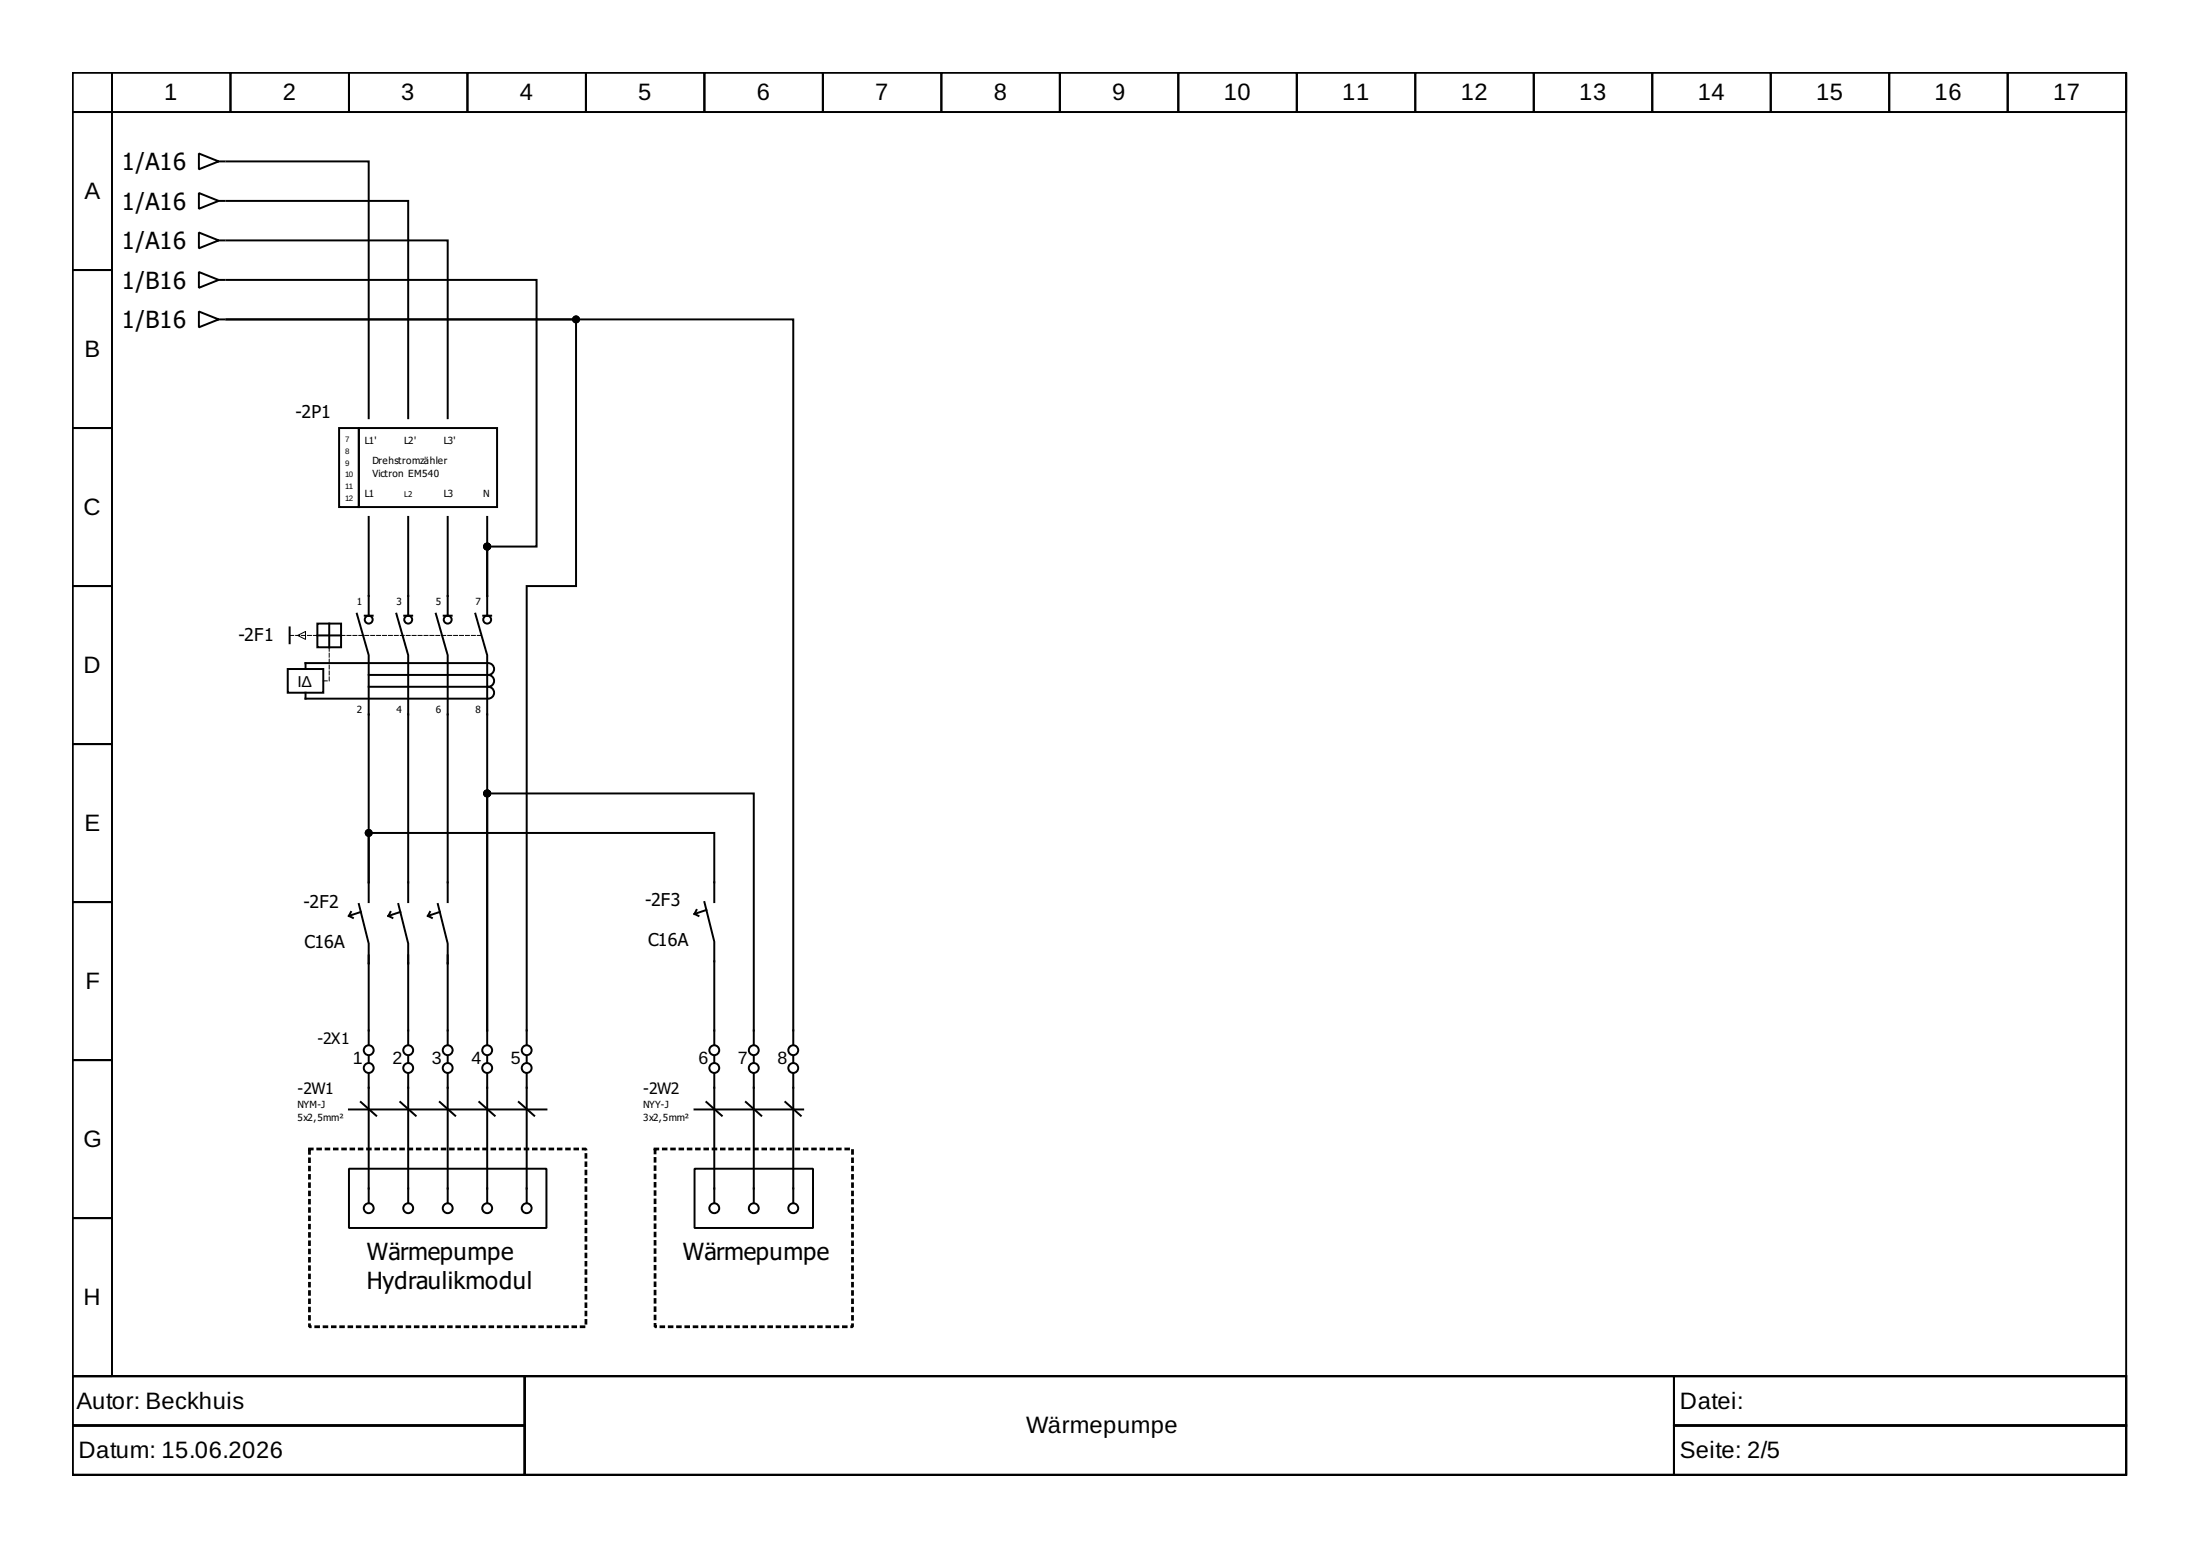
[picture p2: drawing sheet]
<svg xmlns="http://www.w3.org/2000/svg" width="297mm" height="210mm" viewBox="0 0 297 210" stroke-linecap="round" stroke-linejoin="round" font-family="sans-serif">
<g fill="none" stroke="#000" stroke-width=".27">
<path d="M9.8 9.8h277.3v176h-277.3zM9.8 9.8h5.3v5.3h-5.3zM9.8 15.1h5.3v21.4h-5.3zM15.1 9.8h16v5.3h-16zM31.1 9.8h16v5.3h-16zM47.1 9.8h16v5.3h-16zM63.1 9.8h16v5.3h-16zM79.1 9.8h16v5.3h-16zM95.1 9.8h16v5.3h-16zM111.1 9.8h16v5.3h-16zM127.1 9.8h16v5.3h-16zM143.1 9.8h16v5.3h-16z"/>
<path d="M159.1 9.8h16v5.3h-16zM175.1 9.8h16v5.3h-16zM191.1 9.8h16v5.3h-16zM207.1 9.8h16v5.3h-16zM223.1 9.8h16v5.3h-16zM239.1 9.8h16v5.3h-16zM255.1 9.8h16v5.3h-16zM271.1 9.8h16v5.3h-16zM9.8 36.5h5.3v21.3h-5.3zM26.9 36.7l2.6 1.1-2.6 1.1zM26.9 31.4l2.6 1.1-2.6 1zM26.9 20.7l2.6 1.1-2.6 1.1z"/>
<path d="M26.9 26.1l2.6 1-2.6 1.1zM29.5 37.8h.8M29.5 32.5h.8M29.5 21.8h.8M29.5 27.1h.8M30.6 37.8h41.8v36h-6.6v6.6M30.6 27.1h24.5v29.3M30.6 32.5h29.8v23.9M30.6 21.8h19.2v34.6M9.8 57.8h5.3v21.3h-5.3zM26.9 42.1l2.6 1-2.6 1.1zM29.5 43.1h.8"/>
<path d="M45.8 57.8h2.6v10.6h-2.6zM48.4 57.8h18.7v10.6h-18.7zM9.8 79.1h5.3v21.3h-5.3zM49.8 69.8v13.3M55.1 69.8v13.3M60.4 69.8v13.3M65.8 69.8v10.6M38.9 90.3h4.7v3.2h-4.7zM39.1 84.7v2.1M41.3 93.5v.8h24.5M42.9 84.2h3.1v3.2h-3.1zM42.9 85.8h3.1"/>
<path d="M44.4 84.2v3.2M48.2 82.8l1.6 5.6v30.7M49.2 83.1h1.1M49.8 91.1h16M49.8 92.7h16M53.5 82.8l1.6 5.6v33.4M54.6 83.1h1M58.8 82.8l1.6 5.6v33.4M59.9 83.1h1.1M64.2 82.8l1.6 5.6v50.7M65.2 83.1h1.1M65.8 80.4v2.7"/>
<path d="M65.8 89.5h-24.5v.8M65.9 89.5a.8 .8 0 0 1 .8 .8 .8 .8 0 0 1-.8 .8 .8 .8 0 0 1 .8 .8 .8 .8 0 0 1-.8 .8 .8 .8 0 0 1 .8 .8 .8 .8 0 0 1-.8 .8M9.8 100.4h5.3v21.4h-5.3zM49.8 119.1v2.7M49.8 119.1v-6.7h46.6v9.4M9.8 121.8h5.3v21.3h-5.3zM47.1 123.6l.5 .3M47.4 123.1l-.3 .5M48.4 122l1.4 5.4v2.6M48.7 123.1l-1.6 .5M49.8 129v1M49.8 130v11"/>
<path d="M52.4 123.6l.6 .3M52.7 123.1l-.3 .5M53.8 122l1.3 5.4v2.6M54 123.1l-1.6 .5M55.1 129v1M55.1 130v11M57.8 123.6l.5 .3M58 123.1l-.2 .5M59.1 122l1.3 5.4v2.6M59.4 123.1l-1.6 .5M60.4 129v1M60.4 130v11"/>
<path d="M65.8 139.1v1.9M65.8 139.1v-32h36v33.9M93.8 123.4l.5 .2M94 122.8l-.2 .6M95.1 121.8l1.3 5.3v13.9M95.4 122.8l-1.6 .6M9.8 143.1h5.3v21.3h-5.3zM47.1 157.8h26.7v8h-26.7zM47.1 149.8h26.7M48.7 148.8l2.1 1.8M49.8 145v17.3M49.8 142.6v.8"/>
<path d="M54 148.8l2.1 1.8M55.1 145v17.3M55.1 142.6v.8M59.4 148.8l2.1 1.8M60.4 145v17.3M60.4 142.6v.8M64.7 148.8l2.1 1.8M65.8 145v17.3M65.8 142.6v.8M70 148.8l2.1 1.8M71.1 141v-61.9h6.7v-36h-47.2h76.5v97.9M71.1 145v17.3"/>
<path d="M71.1 142.6v.8M93.8 157.8h16v8h-16zM93.8 149.8h14.6M95.4 148.8l2.1 1.8M96.4 145v17.3M96.4 142.6v.8M100.7 148.8l2.1 1.8M101.8 145v17.3M101.8 142.6v.8M106 148.8l2.1 1.8M107.1 145v17.3M107.1 142.6v.8"/>
<path d="M9.8 164.4h5.3v21.4h-5.3zM9.8 185.8h277.3v13.3h-277.3zM9.8 185.8h61v6.6h-61zM9.8 192.4h61v6.7h-61zM70.8 185.8h155.2v13.3h-155.2zM226 185.8h61.1v6.6h-61.1zM226 192.4h61.1v6.7h-61.1z"/>
<circle cx="49.8" cy="83.6" r=".53"/>
<circle cx="55.1" cy="83.6" r=".53"/>
<circle cx="60.4" cy="83.6" r=".53"/>
<circle cx="65.8" cy="83.6" r=".53"/>
<circle cx="49.8" cy="141.8" r=".67"/>
<circle cx="49.8" cy="144.2" r=".67"/>
<circle cx="55.1" cy="141.8" r=".67"/>
<circle cx="55.1" cy="144.2" r=".67"/>
<circle cx="60.4" cy="141.8" r=".67"/>
<circle cx="60.4" cy="144.2" r=".67"/>
<circle cx="65.8" cy="141.8" r=".67"/>
<circle cx="65.8" cy="144.2" r=".67"/>
<circle cx="71.1" cy="141.8" r=".67"/>
<circle cx="71.1" cy="144.2" r=".67"/>
<circle cx="96.4" cy="141.8" r=".67"/>
<circle cx="96.4" cy="144.2" r=".67"/>
<circle cx="101.8" cy="141.8" r=".67"/>
<circle cx="101.8" cy="144.2" r=".67"/>
<circle cx="107.1" cy="141.8" r=".67"/>
<circle cx="107.1" cy="144.2" r=".67"/>
<circle cx="49.8" cy="163.1" r=".67"/>
<circle cx="55.1" cy="163.1" r=".67"/>
<circle cx="60.4" cy="163.1" r=".67"/>
<circle cx="65.8" cy="163.1" r=".67"/>
<circle cx="71.1" cy="163.1" r=".67"/>
<circle cx="96.4" cy="163.1" r=".67"/>
<circle cx="101.8" cy="163.1" r=".67"/>
<circle cx="107.1" cy="163.1" r=".67"/>
</g>
<path d="M41.8 155.1h37.3v24h-37.3zM88.4 155.1h26.7v24h-26.7z" fill="none" stroke="#000" stroke-width=".37" stroke-dasharray=".4 .7"/>
<path d="M39.1 85.8h3.8M43.6 91.9h.8M44.4 87.4v4.5M46 85.8h19" fill="none" stroke="#000" stroke-width=".14" stroke-dasharray=".5 .3"/>
<path d="M40.2 85.8l1.1-.6v1.1z" fill="none" stroke="#000" stroke-width=".14"/>
<g fill="#000" stroke="#000" stroke-width=".27">
<circle cx="77.8" cy="43.1" r=".4"/>
<circle cx="65.8" cy="73.8" r=".4"/>
<circle cx="49.8" cy="112.4" r=".4"/>
<circle cx="65.8" cy="107.1" r=".4"/>
</g>
<g font-size="3.2">
<text x="22.2" y="13.5">1</text>
<text x="38.2" y="13.5">2</text>
<text x="54.2" y="13.5">3</text>
<text x="70.2" y="13.5">4</text>
<text x="86.2" y="13.5">5</text>
<text x="102.2" y="13.5">6</text>
<text x="118.2" y="13.5">7</text>
<text x="134.2" y="13.5">8</text>
<text x="150.2" y="13.5">9</text>
<text x="165.2" y="13.5">10</text>
<text x="181.2" y="13.5">11</text>
<text x="197.2" y="13.5">12</text>
<text x="213.2" y="13.5">13</text>
<text x="229.2" y="13.5">14</text>
<text x="245.2" y="13.5">15</text>
<text x="261.2" y="13.5">16</text>
<text x="277.2" y="13.5">17</text>
<text x="16.5" y="23">1/A16</text>
<text x="11.4" y="26.9">A</text>
<text x="16.5" y="28.3">1/A16</text>
<text x="16.5" y="33.7">1/A16</text>
<text x="16.5" y="39">1/B16</text>
<text x="16.5" y="44.3">1/B16</text>
<text x="11.4" y="48.2">B</text>
<text x="11.3" y="69.5">C</text>
<text x="11.3" y="90.8">D</text>
<text x="11.4" y="112.2">E</text>
<text x="11.5" y="133.5">F</text>
<text x="11.3" y="154.8">G</text>
<text x="49.5" y="170">Wärmepumpe</text>
<text x="92.2" y="170">Wärmepumpe</text>
<text x="11.3" y="176.2">H</text>
<text x="49.5" y="174">Hydraulikmodul</text>
<text x="10.3" y="190.2">Autor: Beckhuis</text>
<text x="226.8" y="190.2">Datei:</text>
<text x="10.6" y="196.8">Datum: 15.06.2026</text>
<text x="138.6" y="193.5">Wärmepumpe</text>
<text x="226.8" y="196.8">Seite: 2/5</text>
</g>
<g font-size="2.4">
<text x="39.9" y="56.4">-2P1</text>
<text x="32.2" y="86.6">-2F1</text>
<text x="41" y="122.6">-2F2</text>
<text x="87.1" y="122.3">-2F3</text>
<text x="41.1" y="127.9">C16A</text>
<text x="87.5" y="127.6">C16A</text>
<text x="47.6" y="143.6">1</text>
<text x="53" y="143.6">2</text>
<text x="58.3" y="143.6">3</text>
<text x="63.6" y="143.6">4</text>
<text x="69" y="143.6">5</text>
<text x="94.3" y="143.6">6</text>
<text x="99.6" y="143.6">7</text>
<text x="105" y="143.6">8</text>
</g>
<g font-size="2.1">
<text x="40.2" y="92.7">IΔ</text>
<text x="42.9" y="141">-2X1</text>
<text x="40.2" y="147.6">-2W1</text>
<text x="86.8" y="147.6">-2W2</text>
</g>
<g font-size="1.3">
<text x="49.2" y="59.9">L1'</text>
<text x="54.6" y="59.9">L2'</text>
<text x="59.9" y="59.9">L3'</text>
<text x="50.3" y="62.6">Drehstromzähler</text>
<text x="50.3" y="64.4">Victron EM540</text>
<text x="49.2" y="67.1">L1</text>
<text x="59.9" y="67.1">L3</text>
<text x="65.2" y="67.1">N</text>
<text x="48.2" y="81.6">1</text>
<text x="53.5" y="81.6">3</text>
<text x="58.8" y="81.6">5</text>
<text x="64.2" y="81.6">7</text>
<text x="48.2" y="96.3">2</text>
<text x="53.5" y="96.3">4</text>
<text x="58.8" y="96.3">6</text>
<text x="64.2" y="96.3">8</text>
<text x="40.2" y="149.5">NYM-J</text>
<text x="86.8" y="149.5">NYY-J</text>
<text x="40.2" y="151.4">5x2,5mm²</text>
<text x="86.8" y="151.4">3x2,5mm²</text>
</g>
<g font-size="1.1">
<text x="46.6" y="59.6">7</text>
<text x="46.6" y="64.4">10</text>
<text x="46.6" y="61.2">8</text>
<text x="46.6" y="62.8">9</text>
<text x="46.6" y="67.6">12</text>
<text x="46.6" y="66">11</text>
<text x="54.6" y="67.1">L2</text>
</g>
</svg>
